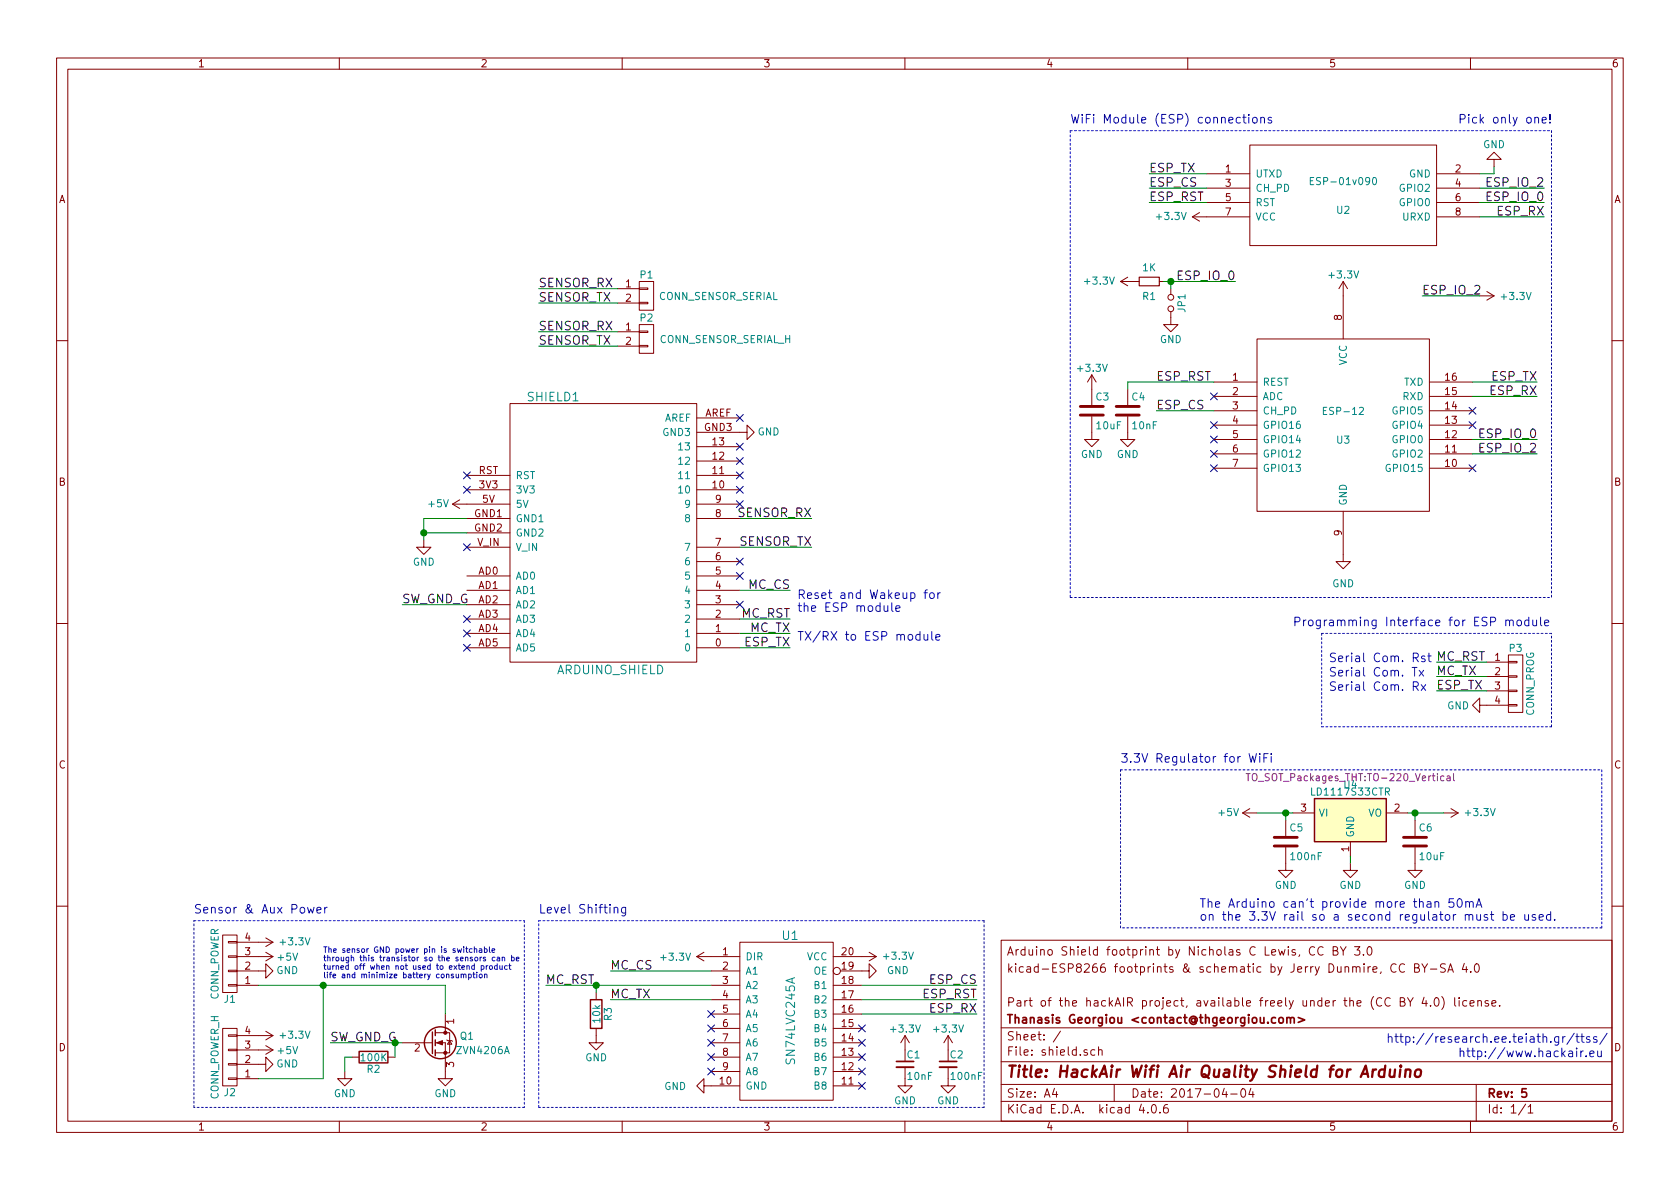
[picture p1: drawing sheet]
EESchema Schematic File Version 2
LIBS:power
LIBS:device
LIBS:transistors
LIBS:conn
LIBS:linear
LIBS:regul
LIBS:74xx
LIBS:cmos4000
LIBS:adc-dac
LIBS:memory
LIBS:xilinx
LIBS:microcontrollers
LIBS:dsp
LIBS:microchip
LIBS:analog_switches
LIBS:motorola
LIBS:texas
LIBS:intel
LIBS:audio
LIBS:interface
LIBS:digital-audio
LIBS:philips
LIBS:display
LIBS:cypress
LIBS:siliconi
LIBS:opto
LIBS:atmel
LIBS:contrib
LIBS:valves
LIBS:arduino_shieldsNCL
LIBS:ESP8266
LIBS:sn74lvc245a
LIBS:shield-cache
EELAYER 25 0
EELAYER END
$Descr A4 11693 8268
encoding utf-8
Sheet 1 1
Title "HackAir Wifi Air Quality Shield for Arduino"
Date "2017-04-04"
Rev "5"
Comp "Thanasis Georgiou <contact@thgeorgiou.com>"
Comment1 "Part of the hackAIR project, available freely under the (CC BY 4.0) license."
Comment2 ""
Comment3 "kicad-ESP8266 footprints & schematic by Jerry Dunmire, CC BY-SA 4.0"
Comment4 "Arduino Shield footprint by Nicholas C Lewis, CC BY 3.0"
$EndDescr
$Comp
L ARDUINO_SHIELD SHIELD1
U 1 1
P 4200 3700
F 0 "SHIELD1" H 3850 4650 60  0000 C CNN
F 1 "ARDUINO_SHIELD" H 4250 2750 60  0000 C CNN
F 2 "arduino_shields:ARDUINO_SHIELD_2_040pins" H 4200 3700 60  0001 C CNN
F 3 "" H 4200 3700 60  0000 C CNN
	1    4200 3700
	1    0    0    -1  
$EndComp
$Comp
L GND #PWR01
U 1 1
P 2950 3750
F 0 "#PWR01" H 2950 3500 50  0001 C CNN
F 1 "GND" H 2950 3600 50  0000 C CNN
F 2 "" H 2950 3750 50  0000 C CNN
F 3 "" H 2950 3750 50  0000 C CNN
	1    2950 3750
	1    0    0    -1  
$EndComp
$Comp
L +3.3V #PWR02
U 1 1
P 10050 5650
F 0 "#PWR02" H 10050 5500 50  0001 C CNN
F 1 "+3.3V" V 10050 5900 50  0000 C CNN
F 2 "" H 10050 5650 50  0000 C CNN
F 3 "" H 10050 5650 50  0000 C CNN
	1    10050 5650
	0    1    -1   0   
$EndComp
Text Label 10750 1500 2    60   ~ 0
ESP_RX
Text Label 10750 1400 2    60   ~ 0
ESP_IO_0
Text Label 10700 3150 2    60   ~ 0
ESP_IO_2
$Comp
L GND #PWR03
U 1 1
P 10400 1150
F 0 "#PWR03" H 10400 900 50  0001 C CNN
F 1 "GND" H 10400 1000 50  0000 C CNN
F 2 "" H 10400 1150 50  0000 C CNN
F 3 "" H 10400 1150 50  0000 C CNN
	1    10400 1150
	-1   0    0    1   
$EndComp
Text Label 8000 1400 0    60   ~ 0
ESP_RST
Text Label 8000 1300 0    60   ~ 0
ESP_CS
Text Label 8000 1200 0    60   ~ 0
ESP_TX
$Comp
L ESP-01v090 U2
U 1 1
P 9350 1350
F 0 "U2" H 9350 1250 50  0000 C CNN
F 1 "ESP-01v090" H 9350 1450 50  0000 C CNN
F 2 "ESP8266:ESP-01" H 9350 1350 50  0001 C CNN
F 3 "" H 9350 1350 50  0001 C CNN
	1    9350 1350
	1    0    0    -1  
$EndComp
Text Label 10700 2650 2    60   ~ 0
ESP_TX
Text Label 10700 2750 2    60   ~ 0
ESP_RX
Text Label 10700 3050 2    60   ~ 0
ESP_IO_0
Text Label 10750 1300 2    60   ~ 0
ESP_IO_2
Text Label 8050 2650 0    60   ~ 0
ESP_RST
Text Label 8050 2850 0    60   ~ 0
ESP_CS
NoConn ~ 8450 2750
NoConn ~ 10250 2850
NoConn ~ 10250 2950
NoConn ~ 10250 3250
$Comp
L GND #PWR04
U 1 1
P 9350 3850
F 0 "#PWR04" H 9350 3600 50  0001 C CNN
F 1 "GND" H 9350 3650 50  0000 C CNN
F 2 "" H 9350 3850 50  0000 C CNN
F 3 "" H 9350 3850 50  0000 C CNN
	1    9350 3850
	1    0    0    -1  
$EndComp
NoConn ~ 8450 2950
NoConn ~ 8450 3050
NoConn ~ 8450 3150
NoConn ~ 8450 3250
$Comp
L C C4
U 1 1
P 7850 2850
F 0 "C4" H 7875 2950 50  0000 L CNN
F 1 "10nF" H 7875 2750 50  0000 L CNN
F 2 "Capacitors_THT:C_Disc_D6.0mm_W2.5mm_P5.00mm" H 7888 2700 50  0001 C CNN
F 3 "" H 7850 2850 50  0000 C CNN
	1    7850 2850
	1    0    0    -1  
$EndComp
$Comp
L GND #PWR05
U 1 1
P 7850 3000
F 0 "#PWR05" H 7850 2750 50  0001 C CNN
F 1 "GND" H 7850 2850 50  0000 C CNN
F 2 "" H 7850 3000 50  0000 C CNN
F 3 "" H 7850 3000 50  0000 C CNN
	1    7850 3000
	1    0    0    -1  
$EndComp
$Comp
L C C3
U 1 1
P 7600 2850
F 0 "C3" H 7625 2950 50  0000 L CNN
F 1 "10uF" H 7625 2750 50  0000 L CNN
F 2 "Capacitors_THT:CP_Radial_D5.0mm_P2.50mm" H 7638 2700 50  0001 C CNN
F 3 "" H 7600 2850 50  0000 C CNN
	1    7600 2850
	1    0    0    -1  
$EndComp
$Comp
L +3.3V #PWR06
U 1 1
P 8400 1500
F 0 "#PWR06" H 8400 1350 50  0001 C CNN
F 1 "+3.3V" V 8400 1750 50  0000 C CNN
F 2 "" H 8400 1500 50  0000 C CNN
F 3 "" H 8400 1500 50  0000 C CNN
	1    8400 1500
	0    -1   -1   0   
$EndComp
$Comp
L +3.3V #PWR07
U 1 1
P 9350 2050
F 0 "#PWR07" H 9350 1900 50  0001 C CNN
F 1 "+3.3V" H 9350 2200 50  0000 C CNN
F 2 "" H 9350 2050 50  0000 C CNN
F 3 "" H 9350 2050 50  0000 C CNN
	1    9350 2050
	1    0    0    -1  
$EndComp
$Comp
L +3.3V #PWR08
U 1 1
P 7600 2700
F 0 "#PWR08" H 7600 2550 50  0001 C CNN
F 1 "+3.3V" H 7600 2850 50  0000 C CNN
F 2 "" H 7600 2700 50  0000 C CNN
F 3 "" H 7600 2700 50  0000 C CNN
	1    7600 2700
	1    0    0    -1  
$EndComp
$Comp
L GND #PWR09
U 1 1
P 7600 3000
F 0 "#PWR09" H 7600 2750 50  0001 C CNN
F 1 "GND" H 7600 2850 50  0000 C CNN
F 2 "" H 7600 3000 50  0000 C CNN
F 3 "" H 7600 3000 50  0000 C CNN
	1    7600 3000
	1    0    0    -1  
$EndComp
$Comp
L LD1117S33CTR U4
U 1 1
P 9400 5700
F 0 "U4" H 9400 5950 50  0000 C CNN
F 1 "LD1117S33CTR" H 9400 5900 50  0000 C CNN
F 2 "TO_SOT_Packages_THT:TO-220_Vertical" H 9400 6000 50  0000 C CNN
F 3 "" H 9400 5700 50  0000 C CNN
	1    9400 5700
	1    0    0    -1  
$EndComp
$Comp
L C C5
U 1 1
P 8950 5850
F 0 "C5" H 8975 5950 50  0000 L CNN
F 1 "100nF" H 8975 5750 50  0000 L CNN
F 2 "Capacitors_THT:C_Disc_D6.0mm_W2.5mm_P5.00mm" H 8988 5700 50  0001 C CNN
F 3 "" H 8950 5850 50  0000 C CNN
	1    8950 5850
	1    0    0    -1  
$EndComp
$Comp
L C C6
U 1 1
P 9850 5850
F 0 "C6" H 9875 5950 50  0000 L CNN
F 1 "10uF" H 9875 5750 50  0000 L CNN
F 2 "Capacitors_THT:CP_Radial_D5.0mm_P2.50mm" H 9888 5700 50  0001 C CNN
F 3 "" H 9850 5850 50  0000 C CNN
	1    9850 5850
	1    0    0    -1  
$EndComp
$Comp
L GND #PWR010
U 1 1
P 8950 6000
F 0 "#PWR010" H 8950 5750 50  0001 C CNN
F 1 "GND" H 8950 5850 50  0000 C CNN
F 2 "" H 8950 6000 50  0000 C CNN
F 3 "" H 8950 6000 50  0000 C CNN
	1    8950 6000
	1    0    0    -1  
$EndComp
$Comp
L GND #PWR011
U 1 1
P 9400 6000
F 0 "#PWR011" H 9400 5750 50  0001 C CNN
F 1 "GND" H 9400 5850 50  0000 C CNN
F 2 "" H 9400 6000 50  0000 C CNN
F 3 "" H 9400 6000 50  0000 C CNN
	1    9400 6000
	1    0    0    -1  
$EndComp
$Comp
L GND #PWR012
U 1 1
P 9850 6000
F 0 "#PWR012" H 9850 5750 50  0001 C CNN
F 1 "GND" H 9850 5850 50  0000 C CNN
F 2 "" H 9850 6000 50  0000 C CNN
F 3 "" H 9850 6000 50  0000 C CNN
	1    9850 6000
	1    0    0    -1  
$EndComp
NoConn ~ 3250 3400
$Comp
L +5V #PWR013
U 1 1
P 8750 5650
F 0 "#PWR013" H 8750 5500 50  0001 C CNN
F 1 "+5V" V 8750 5850 50  0000 C CNN
F 2 "" H 8750 5650 50  0000 C CNN
F 3 "" H 8750 5650 50  0000 C CNN
	1    8750 5650
	0    -1   -1   0   
$EndComp
Text Notes 8350 6400 0    60   ~ 0
The Arduino can't provide more than 50mA\non the 3.3V rail so a second regulator must be used.
NoConn ~ 3250 3800
$Comp
L SN74LVC245A U1
U 1 1
P 5500 7100
F 0 "U1" H 5500 7700 60  0000 C CNN
F 1 "SN74LVC245A" V 5500 7100 60  0000 C CNN
F 2 "Housings_DIP:DIP-20_W7.62mm_LongPads" H 5600 7000 60  0001 C CNN
F 3 "" H 5600 7000 60  0000 C CNN
	1    5500 7100
	1    0    0    -1  
$EndComp
$Comp
L +3.3V #PWR014
U 1 1
P 6000 6650
F 0 "#PWR014" H 6000 6500 50  0001 C CNN
F 1 "+3.3V" V 6000 6900 50  0000 C CNN
F 2 "" H 6000 6650 50  0000 C CNN
F 3 "" H 6000 6650 50  0000 C CNN
	1    6000 6650
	0    1    -1   0   
$EndComp
$Comp
L GND #PWR015
U 1 1
P 6000 6750
F 0 "#PWR015" H 6000 6500 50  0001 C CNN
F 1 "GND" V 6000 6500 50  0000 C CNN
F 2 "" H 6000 6750 50  0000 C CNN
F 3 "" H 6000 6750 50  0000 C CNN
	1    6000 6750
	0    -1   -1   0   
$EndComp
$Comp
L +3.3V #PWR016
U 1 1
P 4950 6650
F 0 "#PWR016" H 4950 6500 50  0001 C CNN
F 1 "+3.3V" V 4950 6900 50  0000 C CNN
F 2 "" H 4950 6650 50  0000 C CNN
F 3 "" H 4950 6650 50  0000 C CNN
	1    4950 6650
	0    -1   1    0   
$EndComp
$Comp
L GND #PWR017
U 1 1
P 4950 7550
F 0 "#PWR017" H 4950 7300 50  0001 C CNN
F 1 "GND" V 4950 7300 50  0000 C CNN
F 2 "" H 4950 7550 50  0000 C CNN
F 3 "" H 4950 7550 50  0000 C CNN
	1    4950 7550
	0    1    1    0   
$EndComp
Text Label 6800 6850 2    60   ~ 0
ESP_CS
Text Label 6800 6950 2    60   ~ 0
ESP_RST
Text Label 6800 7050 2    60   ~ 0
ESP_RX
NoConn ~ 6000 7150
NoConn ~ 6000 7250
NoConn ~ 6000 7350
NoConn ~ 6000 7450
NoConn ~ 6000 7550
Text Label 4250 6750 0    60   ~ 0
MC_CS
Text Label 3800 6850 0    60   ~ 0
MC_RST
Text Label 4250 6950 0    60   ~ 0
MC_TX
NoConn ~ 4950 7050
NoConn ~ 4950 7150
NoConn ~ 4950 7250
NoConn ~ 4950 7350
NoConn ~ 4950 7450
Text Label 5500 4400 2    60   ~ 0
MC_TX
Text Label 5500 4500 2    60   ~ 0
ESP_TX
Text Notes 5550 4450 0    60   ~ 0
TX/RX to ESP module
Text Label 5500 4300 2    60   ~ 0
MC_RST
Text Label 5500 4100 2    60   ~ 0
MC_CS
NoConn ~ 5150 4200
Text Notes 5550 4250 0    60   ~ 0
Reset and Wakeup for\nthe ESP module
NoConn ~ 5150 4000
NoConn ~ 5150 3900
NoConn ~ 5150 3500
NoConn ~ 5150 3400
NoConn ~ 5150 3300
NoConn ~ 5150 3200
NoConn ~ 5150 3100
NoConn ~ 5150 2900
$Comp
L GND #PWR018
U 1 1
P 5150 3000
F 0 "#PWR018" H 5150 2750 50  0001 C CNN
F 1 "GND" V 5150 2800 50  0000 C CNN
F 2 "" H 5150 3000 50  0000 C CNN
F 3 "" H 5150 3000 50  0000 C CNN
	1    5150 3000
	0    -1   -1   0   
$EndComp
NoConn ~ 3250 4300
NoConn ~ 3250 4400
NoConn ~ 3250 4500
Text Notes 7450 850  0    60   ~ 0
WiFi Module (ESP) connections
Text Notes 10150 850  0    60   ~ 0
Pick only one!
Text Notes 7800 5300 0    60   ~ 0
3.3V Regulator for WiFi
Text Notes 3750 6350 0    60   ~ 0
Level Shifting
$Comp
L CONN_01X02 P1
U 1 1
P 4500 2050
F 0 "P1" H 4500 2200 50  0000 C CNN
F 1 "CONN_SENSOR_SERIAL" H 5000 2050 50  0000 C CNN
F 2 "Connectors:bornier2" H 4500 2050 50  0001 C CNN
F 3 "" H 4500 2050 50  0000 C CNN
	1    4500 2050
	1    0    0    -1  
$EndComp
$Comp
L CONN_01X02 P2
U 1 1
P 4500 2350
F 0 "P2" H 4500 2500 50  0000 C CNN
F 1 "CONN_SENSOR_SERIAL_H" H 5050 2350 50  0000 C CNN
F 2 "Pin_Headers:Pin_Header_Straight_1x02_Pitch2.54mm" H 4500 2350 50  0001 C CNN
F 3 "" H 4500 2350 50  0000 C CNN
	1    4500 2350
	1    0    0    -1  
$EndComp
Text Label 5650 3800 2    60   ~ 0
SENSOR_TX
Text Label 5650 3600 2    60   ~ 0
SENSOR_RX
Text Label 3750 2000 0    60   ~ 0
SENSOR_RX
Text Label 3750 2100 0    60   ~ 0
SENSOR_TX
Text Label 3750 2300 0    60   ~ 0
SENSOR_RX
Text Label 3750 2400 0    60   ~ 0
SENSOR_TX
NoConn ~ 3250 3300
$Comp
L C_Small C1
U 1 1
P 6300 7400
F 0 "C1" H 6310 7470 50  0000 L CNN
F 1 "10nF" H 6310 7320 50  0000 L CNN
F 2 "Capacitors_THT:C_Disc_D6.0mm_W2.5mm_P5.00mm" H 6300 7400 50  0001 C CNN
F 3 "" H 6300 7400 50  0000 C CNN
	1    6300 7400
	1    0    0    -1  
$EndComp
$Comp
L C_Small C2
U 1 1
P 6600 7400
F 0 "C2" H 6610 7470 50  0000 L CNN
F 1 "100nF" H 6610 7320 50  0000 L CNN
F 2 "Capacitors_THT:C_Disc_D6.0mm_W2.5mm_P5.00mm" H 6600 7400 50  0001 C CNN
F 3 "" H 6600 7400 50  0000 C CNN
	1    6600 7400
	1    0    0    -1  
$EndComp
$Comp
L GND #PWR019
U 1 1
P 6300 7500
F 0 "#PWR019" H 6300 7250 50  0001 C CNN
F 1 "GND" H 6300 7350 50  0000 C CNN
F 2 "" H 6300 7500 50  0000 C CNN
F 3 "" H 6300 7500 50  0000 C CNN
	1    6300 7500
	1    0    0    -1  
$EndComp
$Comp
L GND #PWR020
U 1 1
P 6600 7500
F 0 "#PWR020" H 6600 7250 50  0001 C CNN
F 1 "GND" H 6600 7350 50  0000 C CNN
F 2 "" H 6600 7500 50  0000 C CNN
F 3 "" H 6600 7500 50  0000 C CNN
	1    6600 7500
	1    0    0    -1  
$EndComp
$Comp
L +3.3V #PWR021
U 1 1
P 6300 7300
F 0 "#PWR021" H 6300 7150 50  0001 C CNN
F 1 "+3.3V" H 6300 7450 50  0000 C CNN
F 2 "" H 6300 7300 50  0000 C CNN
F 3 "" H 6300 7300 50  0000 C CNN
	1    6300 7300
	-1   0    0    -1  
$EndComp
$Comp
L +3.3V #PWR022
U 1 1
P 6600 7300
F 0 "#PWR022" H 6600 7150 50  0001 C CNN
F 1 "+3.3V" H 6600 7450 50  0000 C CNN
F 2 "" H 6600 7300 50  0000 C CNN
F 3 "" H 6600 7300 50  0000 C CNN
	1    6600 7300
	-1   0    0    -1  
$EndComp
$Comp
L ESP-12 U3
U 1 1
P 9350 2950
F 0 "U3" H 9350 2850 50  0000 C CNN
F 1 "ESP-12" H 9350 3050 50  0000 C CNN
F 2 "ESP8266:ESP-12" H 9350 2950 50  0001 C CNN
F 3 "" H 9350 2950 50  0001 C CNN
	1    9350 2950
	1    0    0    -1  
$EndComp
Text Label 9900 2050 0    60   ~ 0
ESP_IO_2
$Comp
L +3.3V #PWR023
U 1 1
P 10300 2050
F 0 "#PWR023" H 10300 1900 50  0001 C CNN
F 1 "+3.3V" V 10300 2300 50  0000 C CNN
F 2 "" H 10300 2050 50  0000 C CNN
F 3 "" H 10300 2050 50  0000 C CNN
	1    10300 2050
	0    1    1    0   
$EndComp
$Comp
L R_Small R1
U 1 1
P 8000 1950
F 0 "R1" V 8100 1900 50  0000 L CNN
F 1 "1K" V 7900 1900 50  0000 L CNN
F 2 "Resistors_THT:R_Axial_DIN0207_L6.3mm_D2.5mm_P10.16mm_Horizontal" H 8000 1950 50  0001 C CNN
F 3 "" H 8000 1950 50  0000 C CNN
	1    8000 1950
	0    1    1    0   
$EndComp
$Comp
L +3.3V #PWR024
U 1 1
P 7900 1950
F 0 "#PWR024" H 7900 1800 50  0001 C CNN
F 1 "+3.3V" V 7900 2200 50  0000 C CNN
F 2 "" H 7900 1950 50  0000 C CNN
F 3 "" H 7900 1950 50  0000 C CNN
	1    7900 1950
	0    -1   -1   0   
$EndComp
Text Label 8600 1950 2    60   ~ 0
ESP_IO_0
$Comp
L Jumper_NO_Small JP1
U 1 1
P 8150 2100
F 0 "JP1" H 8150 2180 50  0000 C CNN
F 1 "Jumper_NO_Small" H 8160 2040 50  0001 C CNN
F 2 "Pin_Headers:Pin_Header_Straight_1x02_Pitch2.54mm" H 8150 2100 50  0001 C CNN
F 3 "" H 8150 2100 50  0000 C CNN
	1    8150 2100
	0    1    1    0   
$EndComp
$Comp
L GND #PWR025
U 1 1
P 8150 2200
F 0 "#PWR025" H 8150 1950 50  0001 C CNN
F 1 "GND" H 8150 2050 50  0000 C CNN
F 2 "" H 8150 2200 50  0000 C CNN
F 3 "" H 8150 2200 50  0000 C CNN
	1    8150 2200
	1    0    0    -1  
$EndComp
Text Notes 9650 7250 0    60   ~ 0
http://research.ee.teiath.gr/ttss/
Text Notes 10150 7350 0    60   ~ 0
http://www.hackair.eu
$Comp
L GND #PWR026
U 1 1
P 3100 7450
F 0 "#PWR026" H 3100 7200 50  0001 C CNN
F 1 "GND" H 3100 7300 50  0000 C CNN
F 2 "" H 3100 7450 50  0000 C CNN
F 3 "" H 3100 7450 50  0000 C CNN
	1    3100 7450
	1    0    0    -1  
$EndComp
$Comp
L +5V #PWR027
U 1 1
P 3250 3500
F 0 "#PWR027" H 3250 3350 50  0001 C CNN
F 1 "+5V" V 3250 3700 50  0000 C CNN
F 2 "" H 3250 3500 50  0000 C CNN
F 3 "" H 3250 3500 50  0000 C CNN
	1    3250 3500
	0    -1   -1   0   
$EndComp
Text Label 2800 4200 0    60   ~ 0
SW_GND_G
Text Label 2300 7250 0    60   ~ 0
SW_GND_G
Text Notes 2250 6800 0    39   ~ 0
The sensor GND power pin is switchable\nthrough this transistor so the sensors can be\nturned off when not used to extend product\nlife and minimize battery consumption
Text Notes 1350 6350 0    60   ~ 0
Sensor & Aux Power
$Comp
L Q_NMOS_DGS Q1
U 1 1
P 3000 7250
F 0 "Q1" H 3300 7300 50  0000 R CNN
F 1 "ZVN4206A" H 3550 7200 50  0000 R CNN
F 2 "TO_SOT_Packages_THT:TO-92_Inline_Wide" H 3200 7350 50  0001 C CNN
F 3 "" H 3000 7250 50  0000 C CNN
	1    3000 7250
	1    0    0    -1  
$EndComp
$Comp
L CONN_01X04 P3
U 1 1
P 10550 4750
F 0 "P3" H 10550 5000 50  0000 C CNN
F 1 "CONN_PROG" V 10650 4750 50  0000 C CNN
F 2 "Pin_Headers:Pin_Header_Straight_1x04_Pitch2.54mm" H 10550 4750 50  0001 C CNN
F 3 "" H 10550 4750 50  0000 C CNN
	1    10550 4750
	1    0    0    -1  
$EndComp
Text Label 10000 4600 0    60   ~ 0
MC_RST
$Comp
L GND #PWR028
U 1 1
P 10350 4900
F 0 "#PWR028" H 10350 4650 50  0001 C CNN
F 1 "GND" V 10350 4700 50  0000 C CNN
F 2 "" H 10350 4900 50  0000 C CNN
F 3 "" H 10350 4900 50  0000 C CNN
	1    10350 4900
	0    1    1    0   
$EndComp
Text Label 10000 4700 0    60   ~ 0
MC_TX
Text Label 10000 4800 0    60   ~ 0
ESP_TX
Text Notes 9250 4700 0    60   ~ 0
Serial Com. Tx
Text Notes 9250 4800 0    60   ~ 0
Serial Com. Rx
Text Notes 9250 4600 0    60   ~ 0
Serial Com. Rst
Text Notes 9000 4350 0    60   ~ 0
Programming Interface for ESP module
$Comp
L CONN_01X04 J1
U 1 1
P 1600 6700
F 0 "J1" H 1600 6950 50  0000 C CNN
F 1 "CONN_POWER" V 1700 6700 50  0000 C CNN
F 2 "Connectors:bornier4" H 1600 6700 50  0001 C CNN
F 3 "" H 1600 6700 50  0001 C CNN
	1    1600 6700
	-1   0    0    1   
$EndComp
$Comp
L +3.3V #PWR029
U 1 1
P 1800 6550
F 0 "#PWR029" H 1800 6400 50  0001 C CNN
F 1 "+3.3V" V 1800 6800 50  0000 C CNN
F 2 "" H 1800 6550 50  0000 C CNN
F 3 "" H 1800 6550 50  0000 C CNN
	1    1800 6550
	0    1    -1   0   
$EndComp
$Comp
L +5V #PWR030
U 1 1
P 1800 6650
F 0 "#PWR030" H 1800 6500 50  0001 C CNN
F 1 "+5V" V 1800 6850 50  0000 C CNN
F 2 "" H 1800 6650 50  0000 C CNN
F 3 "" H 1800 6650 50  0000 C CNN
	1    1800 6650
	0    1    1    0   
$EndComp
$Comp
L CONN_01X04 J2
U 1 1
P 1600 7350
F 0 "J2" H 1600 7600 50  0000 C CNN
F 1 "CONN_POWER_H" V 1700 7350 50  0000 C CNN
F 2 "Pin_Headers:Pin_Header_Straight_1x04_Pitch2.54mm" H 1600 7350 50  0001 C CNN
F 3 "" H 1600 7350 50  0001 C CNN
	1    1600 7350
	-1   0    0    1   
$EndComp
$Comp
L +3.3V #PWR031
U 1 1
P 1800 7200
F 0 "#PWR031" H 1800 7050 50  0001 C CNN
F 1 "+3.3V" V 1800 7450 50  0000 C CNN
F 2 "" H 1800 7200 50  0000 C CNN
F 3 "" H 1800 7200 50  0000 C CNN
	1    1800 7200
	0    1    -1   0   
$EndComp
$Comp
L +5V #PWR032
U 1 1
P 1800 7300
F 0 "#PWR032" H 1800 7150 50  0001 C CNN
F 1 "+5V" V 1800 7500 50  0000 C CNN
F 2 "" H 1800 7300 50  0000 C CNN
F 3 "" H 1800 7300 50  0000 C CNN
	1    1800 7300
	0    1    1    0   
$EndComp
$Comp
L GND #PWR033
U 1 1
P 1800 6750
F 0 "#PWR033" H 1800 6500 50  0001 C CNN
F 1 "GND" V 1800 6550 50  0000 C CNN
F 2 "" H 1800 6750 50  0001 C CNN
F 3 "" H 1800 6750 50  0001 C CNN
	1    1800 6750
	0    -1   -1   0   
$EndComp
$Comp
L GND #PWR034
U 1 1
P 1800 7400
F 0 "#PWR034" H 1800 7150 50  0001 C CNN
F 1 "GND" V 1800 7200 50  0000 C CNN
F 2 "" H 1800 7400 50  0001 C CNN
F 3 "" H 1800 7400 50  0001 C CNN
	1    1800 7400
	0    -1   -1   0   
$EndComp
$Comp
L R R2
U 1 1
P 2600 7350
F 0 "R2" V 2680 7350 50  0000 C CNN
F 1 "100K" V 2600 7350 50  0000 C CNN
F 2 "Resistors_THT:R_Axial_DIN0207_L6.3mm_D2.5mm_P10.16mm_Horizontal" V 2530 7350 50  0001 C CNN
F 3 "" H 2600 7350 50  0001 C CNN
	1    2600 7350
	0    1    1    0   
$EndComp
$Comp
L GND #PWR035
U 1 1
P 2400 7450
F 0 "#PWR035" H 2400 7200 50  0001 C CNN
F 1 "GND" H 2400 7300 50  0000 C CNN
F 2 "" H 2400 7450 50  0000 C CNN
F 3 "" H 2400 7450 50  0000 C CNN
	1    2400 7450
	1    0    0    -1  
$EndComp
Wire Wire Line
	8400 1200 8000 1200
Wire Wire Line
	8400 1300 8000 1300
Wire Wire Line
	8400 1400 8000 1400
Wire Wire Line
	10300 1200 10400 1200
Wire Wire Line
	10300 1300 10750 1300
Wire Wire Line
	10300 1400 10750 1400
Wire Wire Line
	10750 1500 10300 1500
Wire Wire Line
	10400 1200 10400 1150
Wire Wire Line
	7850 2650 8450 2650
Wire Wire Line
	8050 2850 8450 2850
Wire Wire Line
	10250 2650 10700 2650
Wire Wire Line
	10700 2750 10250 2750
Wire Wire Line
	10250 3050 10700 3050
Wire Wire Line
	10700 3150 10250 3150
Wire Wire Line
	7850 2650 7850 2700
Wire Wire Line
	9800 5650 10050 5650
Wire Wire Line
	9850 5650 9850 5700
Connection ~ 9850 5650
Wire Wire Line
	8950 5700 8950 5650
Wire Wire Line
	8750 5650 9000 5650
Wire Wire Line
	9400 5950 9400 6000
Connection ~ 8950 5650
Wire Wire Line
	6000 6850 6800 6850
Wire Wire Line
	6800 6950 6000 6950
Wire Wire Line
	6000 7050 6800 7050
Wire Wire Line
	4250 6750 4950 6750
Wire Wire Line
	3800 6850 4950 6850
Wire Wire Line
	4250 6950 4950 6950
Wire Wire Line
	5150 4400 5500 4400
Wire Wire Line
	5150 4500 5500 4500
Wire Wire Line
	5150 4300 5500 4300
Wire Wire Line
	5150 4100 5500 4100
Wire Notes Line
	10800 900  10800 4150
Wire Notes Line
	7450 900  7450 4150
Wire Notes Line
	7450 900  10800 900 
Wire Notes Line
	7800 5350 11150 5350
Wire Notes Line
	11150 5350 11150 6450
Wire Notes Line
	11150 6450 7800 6450
Wire Notes Line
	7800 6450 7800 5350
Wire Notes Line
	3750 6400 6850 6400
Wire Notes Line
	6850 6400 6850 7700
Wire Notes Line
	6850 7700 3750 7700
Wire Wire Line
	5150 3800 5650 3800
Wire Wire Line
	5150 3600 5650 3600
Wire Wire Line
	4300 2000 3750 2000
Wire Wire Line
	3750 2100 4300 2100
Wire Wire Line
	3750 2300 4300 2300
Wire Wire Line
	4300 2400 3750 2400
Wire Notes Line
	7450 4150 10800 4150
Wire Wire Line
	10300 2050 9900 2050
Wire Wire Line
	8600 1950 8100 1950
Wire Wire Line
	8150 2000 8150 1950
Connection ~ 8150 1950
Wire Wire Line
	2950 3600 2950 3750
Wire Wire Line
	2950 3600 3250 3600
Wire Wire Line
	3250 3700 2950 3700
Connection ~ 2950 3700
Wire Wire Line
	10350 4600 10000 4600
Wire Wire Line
	10350 4700 10000 4700
Wire Wire Line
	10350 4800 10000 4800
Wire Notes Line
	10800 4400 9200 4400
Wire Notes Line
	9200 4400 9200 5050
Wire Notes Line
	9200 5050 10800 5050
Wire Notes Line
	10800 5050 10800 4400
Wire Wire Line
	1800 6850 3100 6850
Wire Wire Line
	3100 6850 3100 7050
Wire Wire Line
	1800 7500 2250 7500
Wire Wire Line
	2250 7500 2250 6850
Connection ~ 2250 6850
Wire Wire Line
	2800 7250 2300 7250
Wire Notes Line
	3650 6400 3650 7700
Wire Notes Line
	3650 7700 1350 7700
Wire Notes Line
	1350 7700 1350 6400
Wire Notes Line
	1350 6400 3650 6400
Wire Wire Line
	3250 4200 2800 4200
Wire Wire Line
	2400 7450 2400 7350
Wire Wire Line
	2400 7350 2450 7350
Wire Wire Line
	2750 7350 2750 7250
Connection ~ 2750 7250
$Comp
L R R3
U 1 1
P 4150 7050
F 0 "R3" V 4230 7050 50  0000 C CNN
F 1 "10k" V 4150 7050 50  0000 C CNN
F 2 "Resistors_THT:R_Axial_DIN0207_L6.3mm_D2.5mm_P10.16mm_Horizontal" V 4080 7050 50  0001 C CNN
F 3 "" H 4150 7050 50  0001 C CNN
	1    4150 7050
	1    0    0    -1  
$EndComp
$Comp
L GND #PWR036
U 1 1
P 4150 7200
F 0 "#PWR036" H 4150 6950 50  0001 C CNN
F 1 "GND" H 4150 7050 50  0000 C CNN
F 2 "" H 4150 7200 50  0000 C CNN
F 3 "" H 4150 7200 50  0000 C CNN
	1    4150 7200
	1    0    0    -1  
$EndComp
Wire Wire Line
	4150 6900 4150 6850
Connection ~ 4150 6850
Wire Notes Line
	3750 7700 3750 6400
$EndSCHEMATC
